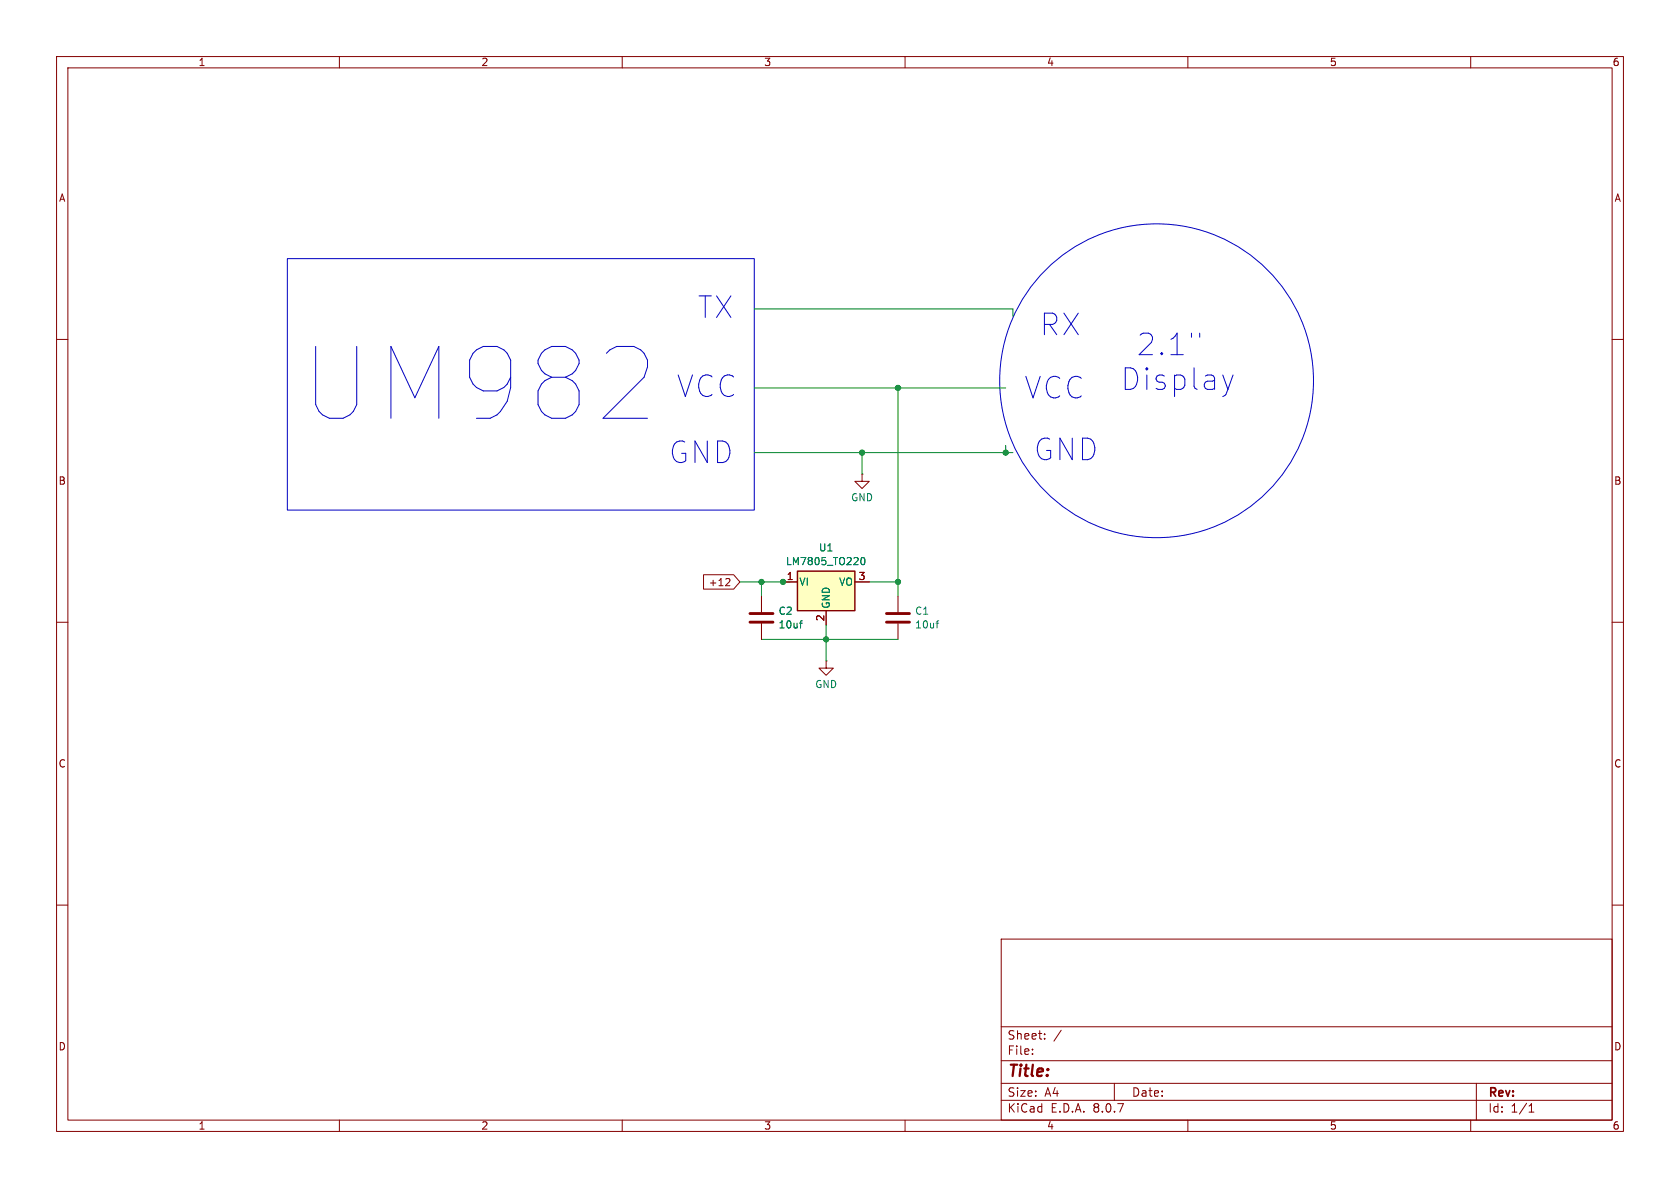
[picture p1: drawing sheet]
<svg xmlns="http://www.w3.org/2000/svg" width="297mm" height="210mm" viewBox="0 0 297 210" stroke-linecap="round" stroke-linejoin="round" font-family="sans-serif">
<g fill="none" stroke="#840000" stroke-width=".18">
<path d="M10 10h277v190h-277zM12 12h273v186h-273zM60 10v2M110 10v2M160 10v2M210 10v2M260 10v2M10 60h2M285 60h2M10 110h2M134.6 105.4v2.8M134.6 110.2v2.8"/>
<path d="M146 116.8v1.3h1.3l-1.3 1.3-1.2-1.3h1.2M146 116.8h.1M158.7 105.4v2.8M158.7 110.2v2.8M285 110h2M10 160h2M177 166h108v32h-108zM285 160h2M60 198v2M110 198v2M160 198v2M177 194.5h108"/>
<path d="M177 191.5h108M177 187.5h108M177 181.5h108M182.5 186.3v.1M182.5 185.5v.1M184.7 183.6v.1M184.7 182.8v.1M187.6 182.1l-1.3 2M197 191.5v3M210 198v2M260 198v2M261 191.5v6.5"/>
<path d="M270.3 196.6h.9M270.3 195.5l.4-.4v1.5"/>
</g>
<path d="M132.6 110h4.1M132.6 108.5h4.1M156.7 110h4.1M156.7 108.5h4.1" fill="none" stroke="#840000" stroke-width=".51"/>
<path d="M141.3 110.2h.5M141.8 109.7l-.2 .1M165.5 110.2h.5M166 109.7l-.3 .1" fill="none" stroke="#008484" stroke-width=".18"/>
<path d="M141 101h10.1v7h-10.1z" fill="#ffffc2"/>
<path d="M141 101h10.1v7h-10.1z" fill="none" stroke="#840000" stroke-width=".25"/>
<path d="M152.4 83.8v1.3h1.3l-1.3 1.3-1.3-1.3h1.3M152.4 83.8h.1M124.4 101.6h5.3l1.1 1.3-1.1 1.2h-5.3zM128.5 102.3h.4l.1 .3-.7 .9h.7M134.6 105.4v2.8M134.6 110.2v2.8M138.4 102.9h2.6M146 108v2.5M151.1 102.9h2.6" fill="none" stroke="#840000" stroke-width=".18"/>
<path d="M152.4 98.6h.1a.68 .68 0 0 1 .4 .6 .68 .68 0 0 1-.4 .6 .84 .84 0 0 1-.1-1.2zM141.3 110.2h.5M141.8 109.7l-.2 .1" fill="none" stroke="#008484" stroke-width=".18"/>
<g fill="none" stroke="#0000c2" stroke-width=".18">
<path d="M50.8 45.7h82.5v44.5h-82.5zM212.1 58.9v.7M218 66.3l-.9 2.5"/>
<circle cx="204.5" cy="67.3" r="27.7"/>
</g>
<path d="M133.3 54.6h45.8v1.3M133.3 68.6h44.5M158.7 68.6v36.8M177.8 78.7v1.3M133.3 80h45.8M152.4 80v3.8M130.8 102.9h8.9M134.6 102.9v2.5M134.6 113h24.1M146 110.5v6.3M153.7 102.9h5" fill="none" stroke="#008400" stroke-width=".18"/>
<g fill="#008400" stroke="#008400" stroke-width=".18">
<circle cx="177.8" cy="80" r=".46"/>
<circle cx="158.7" cy="68.6" r=".46"/>
<circle cx="138.4" cy="102.9" r=".46"/>
<circle cx="134.6" cy="102.9" r=".46"/>
<circle cx="158.7" cy="102.9" r=".46"/>
<circle cx="152.4" cy="80" r=".46"/>
<circle cx="146" cy="113" r=".46"/>
</g>
<text font-size="17.7" fill="#0000c2" x="53.8" y="74.7">UM982</text>
<g font-size="5.3" fill="#0000c2">
<text x="123.4" y="56.5">TX</text>
<text x="183.9" y="59.5">RX</text>
<text x="201" y="63.1">2.1&quot;</text>
<text x="119.7" y="70.5">VCC</text>
<text x="181.1" y="70.7">VCC</text>
<text x="198.2" y="69.2">Display</text>
<text x="118.3" y="82.1">GND</text>
<text x="182.8" y="81.6">GND</text>
</g>
<text font-size="2.8" fill="#840000" x="178" y="190.9">Title:</text>
<g font-size="2.1" fill="#840000">
<text x="178" y="184">Sheet:</text>
<text x="178" y="186.7">File:</text>
<text x="178" y="196.9">KiCad</text>
<text x="178" y="194.1">Size:</text>
<text x="184.7" y="194.1">A4</text>
<text x="185.7" y="196.9">E.D.A.</text>
<text x="193.3" y="196.9">8.0.7</text>
<text x="200" y="194.1">Date:</text>
<text x="263" y="194.3">Rev:</text>
<text x="263" y="196.9">Id:</text>
<text x="267.1" y="196.9">1/1</text>
</g>
<g font-size="1.8" fill="#840000">
<text x="35" y="11.9">1</text>
<text x="85" y="11.9">2</text>
<text x="135" y="11.9">3</text>
<text x="185" y="11.9">4</text>
<text x="235" y="11.9">5</text>
<text x="285" y="11.9">6</text>
<text x="10.3" y="35.9">A</text>
<text x="285.3" y="35.9">A</text>
<text x="10.3" y="85.9">B</text>
<text x="285.3" y="85.9">B</text>
<text x="125.2" y="103.8">+12</text>
<text x="139" y="102.6">1</text>
<text x="151.7" y="102.6">3</text>
<text x="145.8" y="109.9" transform="rotate(-90 145.8 109.9)">2</text>
<text x="10.3" y="135.9">C</text>
<text x="285.3" y="135.9">C</text>
<text x="10.3" y="185.9">D</text>
<text x="285.3" y="185.9">D</text>
<text x="35" y="199.9">1</text>
<text x="85" y="199.9">2</text>
<text x="135" y="199.9">3</text>
<text x="185" y="199.9">4</text>
<text x="235" y="199.9">5</text>
<text x="285" y="199.9">6</text>
</g>
<g font-size="1.8" fill="#008484">
<text x="150.4" y="88.8">GND</text>
<text x="138.8" y="100.1">LM7805_TO220</text>
<text x="144.7" y="97.7">U1</text>
<text x="141.2" y="103.7">VI</text>
<text x="146.9" y="107.7" transform="rotate(-90 146.9 107.7)">GND</text>
<text x="148.3" y="103.7">VO</text>
<text x="137.6" y="108.9">C2</text>
<text x="137.6" y="111.3">10uf</text>
<text x="161.7" y="108.9">C1</text>
<text x="161.7" y="111.3">10uf</text>
<text x="144" y="121.8">GND</text>
</g>
</svg>
